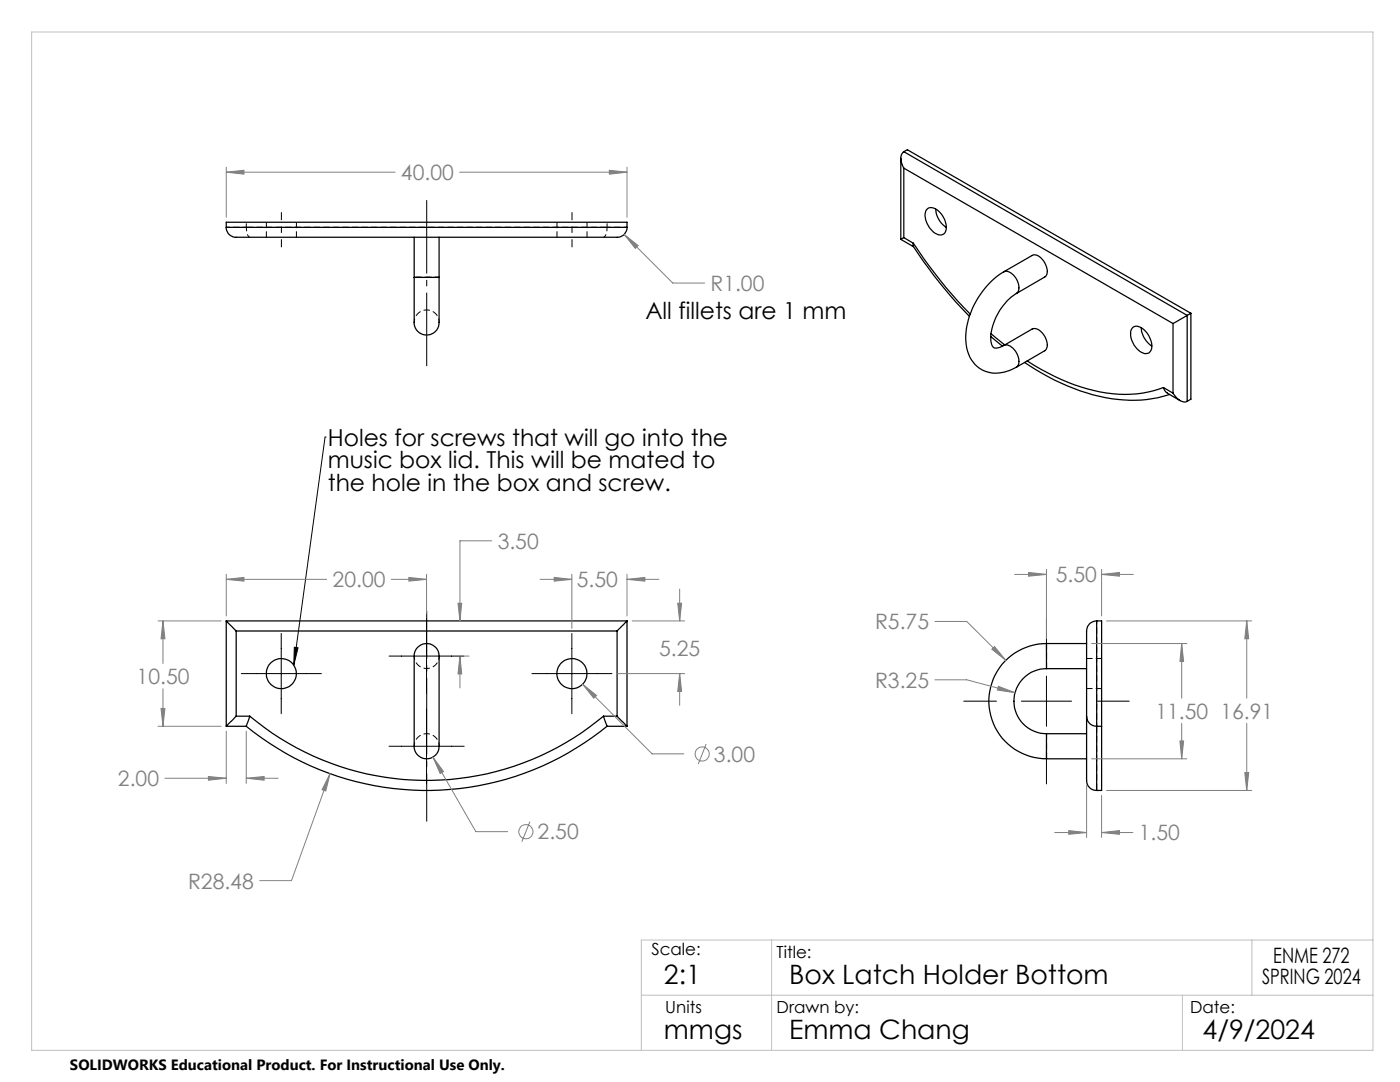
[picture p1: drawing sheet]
<svg xmlns="http://www.w3.org/2000/svg" width="279mm" height="216mm" viewBox="0 0 279 216" stroke-linecap="round" stroke-linejoin="round" font-family="sans-serif">
<path d="M49.2 45.3a2.21 2.21 0 0 0 .7 2M49.2 45.3h-4M49.2 45.3v-1M120.4 47.3a1.38 1.38 0 0 0 .7-1.3l.1-.7M121.2 45.3v-1M125.2 45.3h-4M82.7 64.3a2.5 2.5 0 0 1 2.5-2.5 2.5 2.5 0 0 1 2.5 2.5M87.7 130.9a2.5 2.5 0 0 1-2.5 2.5 2.5 2.5 0 0 1-2.5-2.5M87.7 148.9a2.5 2.5 0 0 0-2.5-2.5 2.5 2.5 0 0 0-2.5 2.5" fill="none" stroke="#000" stroke-width=".2" stroke-dasharray="1.3 .6" stroke-dashoffset=".5" stroke-linecap="butt"/>
<g fill="none" stroke="#000" stroke-width=".25">
<path d="M179.8 31.6v16.2M180.4 30.3a2.21 2.21 0 0 0-.2 2.9l.2 .3M180.4 33.5l53.7 31.1M180.4 30.3l56.5 32.6M180.4 30.3l.7-.4 56.6 32.6M180.4 33.5v13.9M45.2 45.4a1.93 1.93 0 0 0 1.9 1.9h76.1a1.93 1.93 0 0 0 1.9-1.9M45.2 45.4v-1.1h79.9v1.1M45.2 45.4h79.9M82.7 55.4v8.2a2.58 2.58 0 0 0 2.4 3.3 2.58 2.58 0 0 0 2.5-3.3v-8.2M82.7 55.4h4.9M82.7 47.3v8.1"/>
<path d="M87.6 47.3v8.1M179.8 47.8l2.5 1.4M180.4 47.4l-.6 .4M180.4 47.4l1.9 1.1M182.3 48.5l-.1 .6a91.3 91.3 0 0 0 11.3 14M182.3 48.5a92.3 92.3 0 0 0 11.3 14.2M184.9 41.9a1.75 1.75 0 0 1 2.7 .5 3.7 3.7 0 0 1 .9 4.1 1.86 1.86 0 0 1-2.7-.7 3.7 3.7 0 0 1-.9-3.9zM186.7 41.7a4.8 4.8 0 0 0 2.1 3.7M200.3 54.2a16.4 16.4 0 0 0-7.5 13.9 6.3 6.3 0 0 0 5.2 6.3 8.2 8.2 0 0 0 4.8-1.1M200.3 54.2l5.7-3.2a1.69 1.69 0 0 1 2 .8 2.94 2.94 0 0 1 .7 3.4l-5.9 3.4M200.3 54.2a2.4 2.4 0 0 1 2.7 1.8 2.15 2.15 0 0 1-.2 2.6M202.8 58.6a11.3 11.3 0 0 0-5 9.6v.2a1.07 1.07 0 0 0 .6 1 1.07 1.07 0 0 0 1.1-.1l.8-.4"/>
<path d="M197.7 67.1l2.4 2M197.8 66.6l2.7 2.2M200.3 68.9l5.7-3.2a2.24 2.24 0 0 1 2.5 1.4 2.17 2.17 0 0 1 0 2.9l-5.7 3.3M200.3 68.9a2.18 2.18 0 0 1 2.5 1.5 2.3 2.3 0 0 1 0 2.9M204.5 72.3a41.5 41.5 0 0 0 19.7 7.5 22.7 22.7 0 0 0 9.2-1.1M205 72a37 37 0 0 0 19.5 6.7l3.4-.2 2.2-.5 2.1-.7M226 65.4a1.89 1.89 0 0 1 2.7 .8 3.7 3.7 0 0 1 .9 3.9 1.51 1.51 0 0 1-2.4-.2 4 4 0 0 1-1.4-4.2zM227.8 65.4a4.6 4.6 0 0 0 2.1 3.6M232.2 77.3a1.57 1.57 0 0 0 .8 1.1M232.2 77.3l1.9 1.2M233 78.5l2.5 1.4M234.1 78.5a3 3 0 0 0 2.6 1.7l.2-.1"/>
<path d="M234.1 64.6v13.9M236.9 62.9l-2.8 1.7M236.9 62.9v17.2M237.7 62.5l-.8 .4M237.7 62.5v17.2l-.8 .4M45.2 123.9l1.9 2M45.2 123.9h79.9M45.2 123.9v21M47.1 125.9v17M47.1 125.9h76.1M83.4 129.2a2.57 2.57 0 0 1 3-.4 2.57 2.57 0 0 1 1.2 2.9v12.5a22.4 22.4 0 0 1-.2 5.8 2.56 2.56 0 0 1-3.2 1.2 2.56 2.56 0 0 1-1.5-3v-16.8a3.2 3.2 0 0 1 .7-2.2zM123.2 125.9v17"/>
<path d="M125.1 123.9l-1.9 2M125.1 123.9v21M208.8 133.4a6.5 6.5 0 0 0-6.4 6.5 6.5 6.5 0 0 0 6.4 6.5M208.8 128.4a11.5 11.5 0 0 0-11.5 11.5 11.5 11.5 0 0 0 11.5 11.5M208.8 128.4v5M208.8 128.4h8.1M208.8 133.4h8.1M218.9 123.9a1.99 1.99 0 0 0-2 2v17M218.9 123.9h1v21M218.9 123.9v21M45.2 144.9h3.9M47.1 142.9l-1.9 2"/>
<path d="M47.1 142.9h2.7M49.1 144.9a57 57 0 0 0 72 0M49.8 142.9a55 55 0 0 0 70.6 0M49.8 142.9l-.7 2M120.4 142.9l.7 2M120.4 142.9h2.8M121.1 144.9h4M123.2 142.9l1.9 2M208.8 146.4v5M208.8 151.4h8.1M208.8 146.4h8.1M216.9 142.9v12.2a2.14 2.14 0 0 0 2 2.6"/>
<path d="M216.9 142.9a1.99 1.99 0 0 0 2 2M218.9 144.9v12.8M218.9 144.9h1M219.9 144.9v12.8h-1"/>
<circle cx="56.1" cy="134.4" r="2.99"/>
<circle cx="114.1" cy="134.4" r="3"/>
</g>
<path d="M218.9 144.9v-21" fill="none" stroke="#000" stroke-width=".2" stroke-dasharray="1.3 .6" stroke-dashoffset=".6" stroke-linecap="butt"/>
<path d="M53.2 44.3v3M59.2 47.3v-3M111.2 44.3v3M117.2 47.3v-3M216.9 137.4h3M219.9 131.4h-3" fill="none" stroke="#000" stroke-width=".2" stroke-dasharray="1.3 .6" stroke-dashoffset=".1" stroke-linecap="butt"/>
<path d="M121.2 45.3h-72M218.9 157.7v-12.8" fill="none" stroke="#000" stroke-width=".2" stroke-dasharray="1.3 .6" stroke-dashoffset="-.1" stroke-linecap="butt"/>
<path d="M87.7 55.3h-5M208.9 133.4v-5M208.9 146.4v5" fill="none" stroke="#000" stroke-width=".2" stroke-dasharray="1.3 .6" stroke-linecap="butt"/>
<path d="M87.7 55.3h-5h5" fill="none" stroke="#000" stroke-width=".2" stroke-dasharray="1.3 .6" stroke-dashoffset=".4" stroke-linecap="butt"/>
<g fill="none" stroke="#808080" stroke-width=".2">
<path d="M45.2 34.4l3.5-.4v.7zM45.2 33.4v10M45.2 34.4h33.6M91.7 34.4h33.4M121.6 34l3.5 .4-3.5 .3zM125.1 33.4v10M124.6 46.8l2.8 2.2-.6 .6zM124.6 46.8l9.7 9.7h6.3M45.2 115.6l3.5-.4v.8zM45.2 114.6v8.3M45.2 115.6h20M78.1 115.6h7"/>
<path d="M81.6 115.2l3.5 .4-3.5 .4zM85.1 114.6v7.8M98.1 107.9h-6.3v16M107.8 115.6h6.3M110.6 115.2l3.5 .4-3.5 .4zM114.1 114.6v10.8M125.1 115.6l3.6-.4v.8zM125.1 114.6v8.3M125.1 115.6h6.4M135.6 117.5v6.4M202.5 114.6h6.3M205.3 114.2l3.5 .4-3.5 .4z"/>
<path d="M208.8 113.6v13.8M219.9 114.6l3.5-.4v.8zM219.9 113.6v9.3M219.9 114.6h6.3M31.5 123.9h12.6M32.5 123.9l.4 3.6h-.8zM32.5 123.9v8.5M32.5 137.4v7.5M91.4 120.4h.7l-.3 3.5zM91.8 130.9l.3 3.6h-.7zM91.8 130.9v6.4M92.8 130.9h.8"/>
<path d="M116.3 136.5l2.8 2.3-.6 .5zM116.3 136.5l13.8 13.9h6.4M123.2 134.4h13.4M126.2 123.9h10.4M135.3 120.4h.7l-.4 3.5zM135.6 134.4l.4 3.6h-.7zM135.6 134.4v6.4M186.6 124h6.3l7.8 7.8M186.6 135.6h6.3l9.7 2.6M197.9 129.5l.6-.5 2.2 2.8zM199.2 136.9l3.4 1.3-3.6-.5zM217.8 128.4h19.1"/>
<path d="M220.8 123.9h29M235.8 128.4l.4 3.6h-.7zM235.8 128.4v10.9M248.8 123.9l.4 3.6h-.8zM248.8 123.9v15.4M31.5 144.9h12.6M32.1 141.4h.8l-.4 3.5zM32.9 155.3h12.3M41.6 154.9l3.6 .4-3.6 .4zM45.2 145.9v10.4M49.1 155.3l3.6-.4v.8zM49.1 145.9v10.4"/>
<path d="M49.1 155.3h6.4M65.9 154.4l-.9 3.4-.7-.2zM65.9 154.4l-7.7 21.3h-6.4M86.4 151.1l2.1 2.9-.7 .3zM86.4 151.1l8.6 14.8h6.3M140.9 148.4l-1.6 4.1M216.9 156.7v10.4M217.8 151.4h19.1M219.9 158.7v8.4M220.8 157.7h29M235.5 147.8h.7l-.4 3.6zM235.8 144.3v7.1"/>
<path d="M248.4 154.2h.8l-.4 3.5zM248.8 144.3v13.4M105.8 163.9l-1.7 4.1M210.5 166.1h6.4M213.3 165.7l3.6 .4-3.6 .4zM219.9 166.1l3.5-.4v.8zM219.9 166.1h6.2"/>
<circle cx="140.1" cy="150.4" r="1.41"/>
<circle cx="105" cy="166" r="1.41"/>
</g>
<g fill="none" stroke="#000" stroke-width=".2">
<path d="M64.9 87.2h.1M64.9 87.2l-6.3 45.5M48.2 134.4h15.9M56.1 126.4v16M58.7 129.2l.8 .1-.9 3.4zM77.6 130.9h15M85.1 123.4v15M106.2 134.4h15.9M114.1 126.4v16M192.3 139.9h6.6M203.8 139.9h10.1M208.8 123.4v6.5"/>
<path d="M208.8 134.9v10M218.9 139.9h6.5M77.6 148.9h15M85.1 141.4v15M208.8 149.9v6.5"/>
</g>
<path d="M85.2 163.9v-42" fill="none" stroke="#000" stroke-width=".2" stroke-dasharray="15.2 1.3 1.3 1.3" stroke-dashoffset="5.7" stroke-linecap="butt"/>
<path d="M85.2 73v-33.1" fill="none" stroke="#000" stroke-width=".2" stroke-dasharray="15.2 1.3 1.3 1.3" stroke-dashoffset=".6" stroke-linecap="butt"/>
<path d="M56.2 42.3v7M114.2 42.3v7" fill="none" stroke="#000" stroke-width=".2" stroke-dasharray="15.2 1.3 1.3 1.3" stroke-dashoffset="13.6" stroke-linecap="butt"/>
<path d="M6.3 6.4h267.7v203.2h-267.7zM128 198.6h146M154 187.6v22M236 198.6v11M249.8 187.6v11M274 187.6h-146v22" fill="none" stroke="#c0c0c0" stroke-width=".2"/>
<path d="M58.7 129.2l.8 .1-.9 3.4z" fill="#000"/>
<path d="M32.1 141.4h.8l-.4 3.5zM32.5 123.9l.4 3.6h-.8zM65.9 154.4l-1.6 3.2 .7 .2zM49.1 155.3l3.6-.4v.8zM41.6 154.9l3.6 .4-3.6 .4zM116.3 136.5l2.2 2.8 .6-.5zM135.6 134.4l.4 3.6h-.7zM135.3 120.4h.7l-.4 3.5zM110.6 115.2l3.5 .4-3.5 .4zM125.1 115.6l3.6-.4v.8zM86.4 151.1l1.4 3.2 .7-.3zM91.8 130.9l.3 3.6h-.7zM91.4 120.4h.7l-.3 3.5zM81.6 115.2l3.5 .4-3.5 .4zM45.2 115.6l3.5-.4v.8zM248.4 154.2h.8l-.4 3.5zM248.8 123.9l.4 3.6h-.8zM198.5 129l-.6 .5 2.8 2.3zM199.2 136.9l-.2 .8 3.6 .5zM205.3 114.2l3.5 .4-3.5 .4zM219.9 114.6l3.5-.4v.8zM219.9 166.1l3.5-.4v.8zM213.3 165.7l3.6 .4-3.6 .4zM235.8 128.4l.4 3.6h-.7zM235.5 147.8h.7l-.4 3.6zM124.6 46.8l2.2 2.8 .6-.6zM121.6 34l3.5 .4-3.5 .3zM45.2 34.4l3.5-.4v.7z" fill="#808080"/>
<g font-size="5.3">
<text x="132.5" y="196.4">2:1</text>
<text x="157.5" y="196.4">Box Latch Holder Bottom</text>
<text x="132.5" y="207.4">mmgs</text>
<text x="157.5" y="207.4">Emma Chang</text>
<text x="240" y="207.4">4/9/2024</text>
</g>
<g font-size="4.7">
<text x="128.8" y="63.7">All fillets are 1 mm</text>
<text x="65.4" y="88.9">Holes for screws that will go into the</text>
<text x="65.4" y="93.5">music box lid. This will be mated to</text>
<text x="65.4" y="98">the hole in the box and screw.</text>
</g>
<g font-size="4.2" fill="#808080">
<text x="80" y="35.9">40.00</text>
<text x="141.8" y="58">R1.00</text>
<text x="99.3" y="109.5">3.50</text>
<text x="66.4" y="117.2">20.00</text>
<text x="115.1" y="117.2">5.50</text>
<text x="210.7" y="116.2">5.50</text>
<text x="174.6" y="125.6">R5.75</text>
<text x="131.6" y="130.8">5.25</text>
<text x="27.3" y="136.5">10.50</text>
<text x="174.6" y="137.2">R3.25</text>
<text x="230.6" y="143.4">11.50 16.91</text>
<text x="142.5" y="152">3.00</text>
<text x="23.5" y="156.9">2.00</text>
<text x="107.3" y="167.5">2.50</text>
<text x="227.3" y="167.7">1.50</text>
<text x="37.5" y="177.3">R28.48</text>
</g>
<g font-size="4.2">
<text x="251.9" y="196.4">SPRING 2024</text>
<text x="254.1" y="192.2">ENME 272</text>
</g>
<g font-size="3.3">
<text x="130" y="190.6">Scale:</text>
<text x="155" y="191.2">Title:</text>
<text x="132.8" y="202.2">Units</text>
<text x="155" y="202.2">Drawn by:</text>
<text x="237.5" y="202.2">Date:</text>
</g>
<text font-size="3" x="14" y="213.5">SOLIDWORKS Educational Product. For Instructional Use Only.</text>
</svg>
